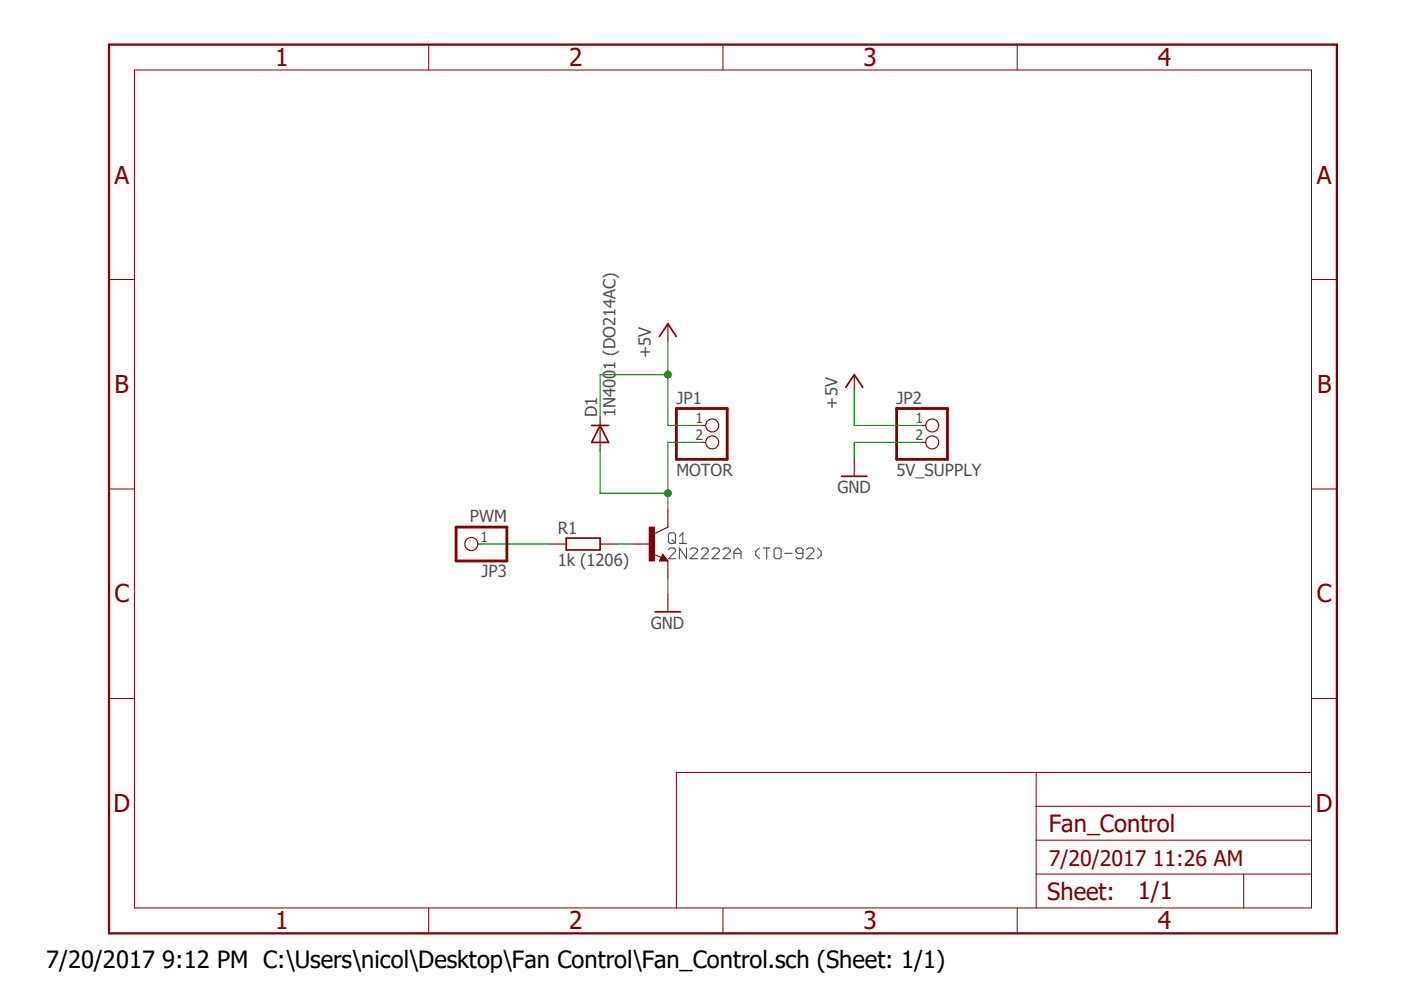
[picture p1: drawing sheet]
<svg xmlns="http://www.w3.org/2000/svg" width="210mm" height="148mm" viewBox="0 0 210 148" stroke-linecap="round" stroke-linejoin="round" font-family="sans-serif">
<path d="M15.8 6.3l185 134.2M200.8 6.3l-185 134.2" fill="none" stroke="#fff" stroke-width=".15"/>
<g fill="none" stroke="#505050" stroke-width=".17">
<path d="M100.2 82.4l.3-.2h.5l.3 .2v.3l-1.1 1.1h1.1M100.2 80.1l.3-.2h.5l.3 .2v1.1l-.3 .3h-.5l-.3-.3zM100.8 80.9l.5 .6M101.9 81.5h1M101.9 80.4l.5-.5v1.6M102.9 82.2v1.6l-1-1.6v1.6M103.5 82.4l.3-.2h.5l.3 .2v.3l-1.1 1.1h1.1M105.1 82.4l.3-.2h.5l.3 .2v.3l-1.1 1.1h1.1M106.7 82.4l.3-.2h.6l.2 .2v.3l-1.1 1.1h1.1M108.4 82.4l.3-.2h.5l.3 .2v.3l-1.1 1.1h1.1M110 83.8v-1.1l.6-.5 .5 .5v1.1M110 83h1.1"/>
<path d="M113.8 82.2l-.5 .5v.5l.5 .6M114.4 82.2h1M114.9 82.2v1.6M116 82.4l.3-.2h.5l.3 .2v1.1l-.3 .3h-.5l-.3-.3zM117.6 83h1.1M120.4 83h-.9l-.2-.3v-.3l.2-.2h.6l.3 .2v1.1l-.3 .3h-.6l-.2-.3M120.9 82.4l.3-.2h.6l.2 .2v.3l-1.1 1.1h1.1M122.6 82.2l.5 .5v.5l-.5 .6"/>
</g>
<path d="M88.7 63.8h2.5M90 63.8l1.2 2.5h-2.5zM99.4 83.6l.1 .3h-.4l.3-.5 .5 .6h-.8" fill="none" stroke="#800000" stroke-width=".25"/>
<path d="M90 62.5v5.1M100.1 79l-2 1.1M97.9 83l1.2 .6M99.4 83.1l.7 1h-1.3z" fill="none" stroke="#800000" stroke-width=".17"/>
<path d="M97.3 79h.8v5.1h-.8z" fill-rule="evenodd" fill="#800000"/>
<g fill="none" stroke="#800000" stroke-width=".15">
<path d="M20.2 10.5h176.4v125.6h-176.4zM64.3 6.7v3.8M108.4 6.7v3.8M152.5 6.7v3.8M16.3 41.9h3.9M196.6 41.9h3.8M16.3 73.3h3.9M97.3 79h.8v5.1h-.8zM196.6 73.3h3.8M16.3 104.7h3.9M155.3 115.8v20.3M196.6 115.8h-95.2v20.3"/>
<path d="M196.6 104.7h3.8M64.3 136.1v3.9M108.4 136.1v3.9M152.5 136.1v3.9M155.3 131.1h41.3M155.3 126h41.3M155.3 120.9h41.3M186.4 131.1v5"/>
</g>
<g fill="none" stroke="#800000" stroke-width=".17">
<path d="M100.1 48.6v2.5M128.1 56.2v2.5M100.1 76.5v2.5M105.2 63.8h.5M105.2 66.3h.5M128.1 68.9v2.5M138.2 63.8h.6M138.2 66.3h.6M71.6 81.6h.6M82.3 81.6h2.6M90 81.6h2.5M95 81.6h2.6"/>
<path d="M100.1 84.1v2.6M100.1 89.2v2.5"/>
<circle cx="106.8" cy="66.3" r=".98"/>
<circle cx="106.8" cy="63.8" r=".98"/>
<circle cx="139.7" cy="63.8" r=".98"/>
<circle cx="139.7" cy="66.3" r=".98"/>
<circle cx="70.7" cy="81.6" r=".98"/>
</g>
<path d="M98.8 50.5l1.3-1.9 1.3 1.9M126.8 58.1l1.3-1.9 1.2 1.9M126.2 71.4h3.8M84.9 80.7h5.1v1.8h-5.1zM98.2 91.7h3.8" fill="none" stroke="#800000" stroke-width=".25"/>
<path d="M16.3 6.7h184.1v133.3h-184.1z" fill="none" stroke="#800000" stroke-width=".34"/>
<path d="M68.4 79h7.6v5.1h-7.6zM101.4 61.3h7.6v7.6h-7.6zM134.4 61.3h7.6v7.6h-7.6z" fill="none" stroke="#800000" stroke-width=".42"/>
<path d="M90 67.6v6.4h10.1M105.2 66.3h-5.1v10.2M92.5 81.6h2.5" fill="none" stroke="#008000" stroke-width=".17"/>
<circle cx="100.1" cy="74" r=".51" fill="#008000"/>
<circle cx="100.1" cy="74" r=".51" fill="none" stroke="#008000" stroke-width=".15"/>
<path d="M100.1 51.1v12.7h5.1M100.1 56.2h-10.1v6.3M128.1 58.7v5.1h10.1" fill="none" stroke="#008000" stroke-width=".17"/>
<circle cx="100.1" cy="56.2" r=".51" fill="#008000"/>
<circle cx="100.1" cy="56.2" r=".51" fill="none" stroke="#008000" stroke-width=".15"/>
<path d="M138.2 66.3h-10.1v2.6M72.2 81.6h10.1M100.1 86.7v2.5" fill="none" stroke="#008000" stroke-width=".17"/>
<g font-size="3.7" fill="#800000">
<text x="41.2" y="9.9">1</text>
<text x="85.3" y="9.9">2</text>
<text x="129.5" y="9.9">3</text>
<text x="173.6" y="9.9">4</text>
<text x="17.1" y="27.5">A</text>
<text x="197.4" y="27.5">A</text>
<text x="17.2" y="58.9">B</text>
<text x="197.4" y="58.9">B</text>
<text x="17.1" y="90.3">C</text>
<text x="197.4" y="90.3">C</text>
<text x="17" y="121.7">D</text>
<text x="197.3" y="121.7">D</text>
<text x="41.2" y="139.4">1</text>
<text x="85.3" y="139.4">2</text>
<text x="129.5" y="139.4">3</text>
<text x="173.6" y="139.4">4</text>
</g>
<g font-size="3.6" fill="#800000">
<text x="157.2" y="124.7">Fan_Control</text>
<text x="157" y="135">Sheet:</text>
<text x="170.6" y="134.9">1/1</text>
</g>
<text font-size="3.6" x="6.9" y="145.1">7/20/2017 9:12 PM C:\Users\nicol\Desktop\Fan Control\Fan_Control.sch (Sheet: 1/1)</text>
<text font-size="3.2" fill="#800000" x="157.2" y="129.8">7/20/2017 11:26 AM</text>
<g font-size="2.5" fill="#505050">
<text x="97.6" y="53.6" transform="rotate(-90 97.6 53.6)">+5V</text>
<text x="89.5" y="62.5" transform="rotate(-90 89.5 62.5)">D1</text>
<text x="92.3" y="62.5" transform="rotate(-90 92.3 62.5)">1N4001 (DO214AC)</text>
<text x="101.4" y="60.6">JP1</text>
<text x="125.5" y="61.3" transform="rotate(-90 125.5 61.3)">+5V</text>
<text x="134.4" y="60.6">JP2</text>
<text x="101.4" y="71.4">MOTOR</text>
<text x="134.4" y="71.4">5V_SUPPLY</text>
<text x="125.5" y="74">GND</text>
<text x="70.4" y="78.3">PWM</text>
<text x="83.6" y="80.1">R1</text>
<text x="72.2" y="86.5">JP3</text>
<text x="83.6" y="84.9">1k (1206)</text>
<text x="97.6" y="94.3">GND</text>
</g>
<g font-size="2.1" fill="#505050">
<text x="104.3" y="63.5">1</text>
<text x="104.3" y="66">2</text>
<text x="137.2" y="63.5">1</text>
<text x="137.2" y="66">2</text>
<text x="72" y="81.2">1</text>
</g>
</svg>
